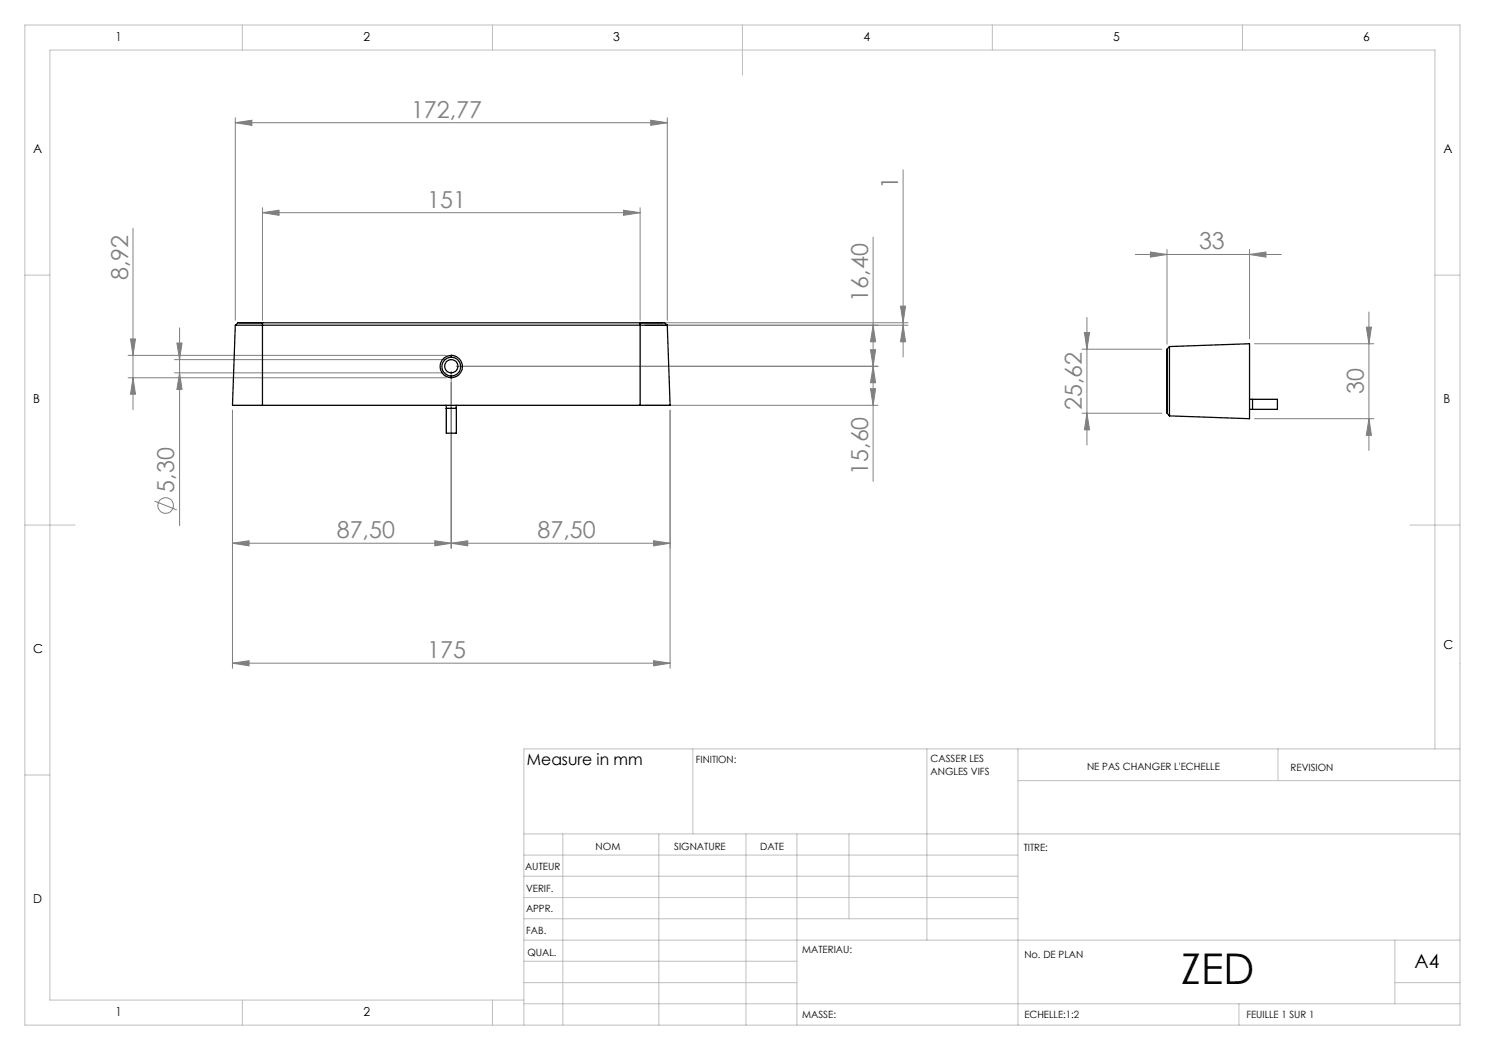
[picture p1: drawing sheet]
<svg xmlns="http://www.w3.org/2000/svg" width="297mm" height="210mm" viewBox="0 0 297 210" stroke-linecap="round" stroke-linejoin="round" font-family="sans-serif">
<g fill="none" stroke="#808080" stroke-width=".2">
<path d="M47.1 24.5l3.3-.4v1zM47.1 23.6v40.5M47.1 24.5h86.4M130.1 24.1l3.4 .4-3.4 .6zM133.5 23.6v40.5M180.6 34v37.4M26.6 45.7v36.2M52.5 42.5l3.3-.5v1.1zM52.5 41.5v22.6M52.5 42.5h75.5M124.7 42l3.3 .5-3.3 .6zM128 41.5v22.6"/>
<path d="M174.6 47.4v48.9M227 50.9h29.3M230.1 50.4l3.3 .5-3.3 .5zM233.4 49.9v19M249.9 50.9l3.3-.5v1zM249.9 49.9v17.9M25.6 75.6h63.7M25.6 71.1h63.7M26.1 67.8h1l-.5 3.3zM26.6 75.6l.5 3.2h-1zM34.9 71.9h54.4M34.9 74.6h54.4"/>
<path d="M35.4 68.6h1l-.5 3.3zM35.9 74.6l.5 3.3h-1zM35.9 65.6v39.5M90.2 74.3v35.3M91.3 73.3h84.3M129 65h52.6M129 64.5h52.6M174.1 69.9h1l-.5 3.4zM174.1 77.7h1l-.5 3.4zM174.6 65l.5 3.4h-1zM174.6 73.3l.5 3.2h-1zM180.1 61.2h1l-.5 3.3z"/>
<path d="M180.6 65l.5 3.4h-1zM216.4 69.8h16M216.9 66.5h1l-.5 3.3zM217.4 63.5v25.5M250.9 68.7h23.9M273.3 65.4h1l-.5 3.3zM273.8 62.4v27.7M46.5 82v51.7M129 81.1h46.6M134 82v51.7M216.4 82.6h16M217.4 82.6l.5 3.4h-1z"/>
<path d="M250.9 83.7h23.9M273.8 83.7l.5 3.4h-1zM30.9 100.2l4.4 1.8M46.5 108.6l3.3-.4v1zM46.5 108.6h87.5M87 108.2l3.2 .4-3.2 .6zM90.2 108.6l3.4-.4v1zM130.7 108.2l3.3 .4-3.3 .6zM46.5 132.6l3.3-.5v1.1zM46.5 132.6h87.5M130.7 132.1l3.3 .5-3.3 .6z"/>
<circle cx="33.1" cy="101.1" r="1.55"/>
</g>
<g fill="none" stroke="#c0c0c0" stroke-width=".2">
<path d="M5 5h287v200h-287zM48.5 5v5M98.5 5v5M148.5 5v10M198.5 5v5M248.5 5v5M5 55h5M287 55h5M5 105h10M282 105h10M5 155h5M138.6 149.8v17"/>
<path d="M185.4 149.8v38.2M203.6 149.8v55.2M203.6 156.1h88.4M255.6 149.8v6.3M287 149.8v-139.8h-277v190h94.8M292 149.8h-187.2v55.2M104.8 166.8h187.2M104.8 179.5h98.8M104.8 175.3h98.8M104.8 171h98.8M112.6 166.8v38.2M131.8 166.8v38.2"/>
<path d="M149.2 166.8v38.2M159.4 166.8v38.2M169.8 166.8v17M104.8 183.8h98.8M104.8 196.5h54.6M104.8 192.3h54.6M104.8 188h187.2M279 196.5h13M279 188v12.8M48.5 200v5M98.5 200v5M104.8 200.8h187.2"/>
<path d="M247.8 200.8v4.2"/>
</g>
<g fill="#808080">
<path d="M46.5 108.6l3.3-.4v1zM87 108.2l3.2 .4-3.2 .6zM90.2 108.6l3.4-.4v1zM130.7 108.2l3.3 .4-3.3 .6z"/>
<path d="M230.1 50.4l3.3 .5-3.3 .5zM249.9 50.9l3.3-.5v1z"/>
<path d="M46.5 132.6l3.3-.5v1.1zM130.7 132.1l3.3 .5-3.3 .6z"/>
<path d="M124.7 42l3.3 .5-3.3 .6zM52.5 42.5l3.3-.5v1.1z"/>
<path d="M26.6 75.6l.5 3.2h-1zM26.1 67.8h1l-.5 3.3z"/>
<path d="M174.1 69.9h1l-.5 3.4zM174.6 65l.5 3.4h-1z"/>
<path d="M174.6 73.3l.5 3.2h-1zM174.1 77.7h1l-.5 3.4zM180.1 61.2h1l-.5 3.3zM180.6 65l.5 3.4h-1zM35.4 68.6h1l-.5 3.3zM35.9 74.6l.5 3.3h-1zM273.3 65.4h1l-.5 3.3zM273.8 83.7l.5 3.4h-1zM216.9 66.5h1l-.5 3.3zM217.4 82.6l.5 3.4h-1z"/>
<path d="M47.1 24.5l3.3-.4v1zM130.1 24.1l3.4 .4-3.4 .6z"/>
</g>
<g fill="none" stroke="#000" stroke-width=".25">
<path d="M47.1 65h86.3M47.9 64.5h4.6M52.5 64.5h-4.2a1.11 1.11 0 0 0-1.2 .5l-.6 16.1M52.5 64.5v16.6M52.5 64.5h75.5M90.2 71.1a2.24 2.24 0 0 1 2.3 2.2 2.24 2.24 0 0 1-2.3 2.3M90.2 71.1a2.24 2.24 0 0 0-2.2 2.2 2.24 2.24 0 0 0 2.2 2.3M90.2 71.1v.4M90.2 75.2v.4M90.2 71.5a1.87 1.87 0 0 1 1.9 1.8 1.87 1.87 0 0 1-1.9 1.9M90.2 71.5a1.87 1.87 0 0 0-1.8 1.8 1.87 1.87 0 0 0 1.8 1.9M128 64.5h4.9l.6 .5 .5 16.1h-6"/>
<path d="M128 64.5h4.6M128 64.5v16.6M233.4 70.1v12.3M233.9 69.3v13.9M233.9 69.3l16-.6v15l-16-.5M233.9 69.3l-.5 .5v12.8l.5 .6M249.9 79.9h.6M250.5 79.9v2M250.5 79.9h5v2h-5M46.5 81.1h6M52.5 81.1h75.5M89.2 81.1l.1 .6"/>
<path d="M89.3 81.7v4.9h2v-4.9M89.3 81.7h2M91.2 81.1l.1 .6M249.9 81.9h.6"/>
<circle cx="90.3" cy="73.2" r="1.32"/>
</g>
<text font-size="8.5" x="236.2" y="196.7">ZED</text>
<g font-size="4.7" fill="#808080">
<text x="82.2" y="23.5">172,77</text>
<text x="85.4" y="41.5">151</text>
<text x="179.6" y="37.8" transform="rotate(-90 179.6 37.8)">1</text>
<text x="239.8" y="49.9">33</text>
<text x="25.6" y="56" transform="rotate(-90 25.6 56)">8,92</text>
<text x="173.6" y="60.3" transform="rotate(-90 173.6 60.3)">16,40</text>
<text x="216.4" y="82" transform="rotate(-90 216.4 82)">25,62</text>
<text x="272.8" y="78.8" transform="rotate(-90 272.8 78.8)">30</text>
<text x="173.6" y="95" transform="rotate(-90 173.6 95)">15,60</text>
<text x="34.9" y="98.5" transform="rotate(-90 34.9 98.5)">5,30</text>
<text x="67.4" y="107.6">87,50</text>
<text x="107.5" y="107.6">87,50</text>
<text x="85.4" y="131.6">175</text>
</g>
<text font-size="3.9" x="282.9" y="193.6">A4</text>
<text font-size="3.2" x="105.4" y="153">Measure in mm</text>
<g font-size="2.5">
<text x="23.1" y="8.2">1</text>
<text x="72.7" y="8.2">2</text>
<text x="122.7" y="8.2">3</text>
<text x="172.7" y="8.2">4</text>
<text x="222.7" y="8.2">5</text>
<text x="272.7" y="8.2">6</text>
<text x="6.7" y="30.7">A</text>
<text x="288.7" y="30.7">A</text>
<text x="6.7" y="80.7">B</text>
<text x="288.7" y="80.7">B</text>
<text x="6.7" y="130.7">C</text>
<text x="288.7" y="129.7">C</text>
<text x="6.7" y="180.7">D</text>
<text x="23.1" y="203.2">1</text>
<text x="72.7" y="203.2">2</text>
</g>
<g font-size="2">
<text x="139.2" y="152.6">FINITION:</text>
<text x="186.1" y="152.5">CASSER LES</text>
<text x="186.1" y="155">ANGLES VIFS</text>
<text x="217.4" y="154">NE PAS CHANGER L'ECHELLE</text>
<text x="258.1" y="154.2">REVISION</text>
<text x="119.1" y="170">NOM</text>
<text x="134.8" y="169.9">SIGNATURE</text>
<text x="152" y="169.9">DATE</text>
<text x="204.8" y="170.2">TITRE:</text>
<text x="105" y="174.1">AUTEUR</text>
<text x="105.2" y="178.3">VERIF.</text>
<text x="105.2" y="182.4">APPR.</text>
<text x="105.3" y="186.8">FAB.</text>
<text x="105.5" y="191.1">QUAL.</text>
<text x="160.4" y="190.5">MATERIAU:</text>
<text x="204.9" y="191.6">No. DE PLAN</text>
<text x="160.4" y="203.5">MASSE:</text>
<text x="204.9" y="203.6">ECHELLE:1:2</text>
<text x="249.3" y="203.6">FEUILLE 1 SUR 1</text>
</g>
</svg>
